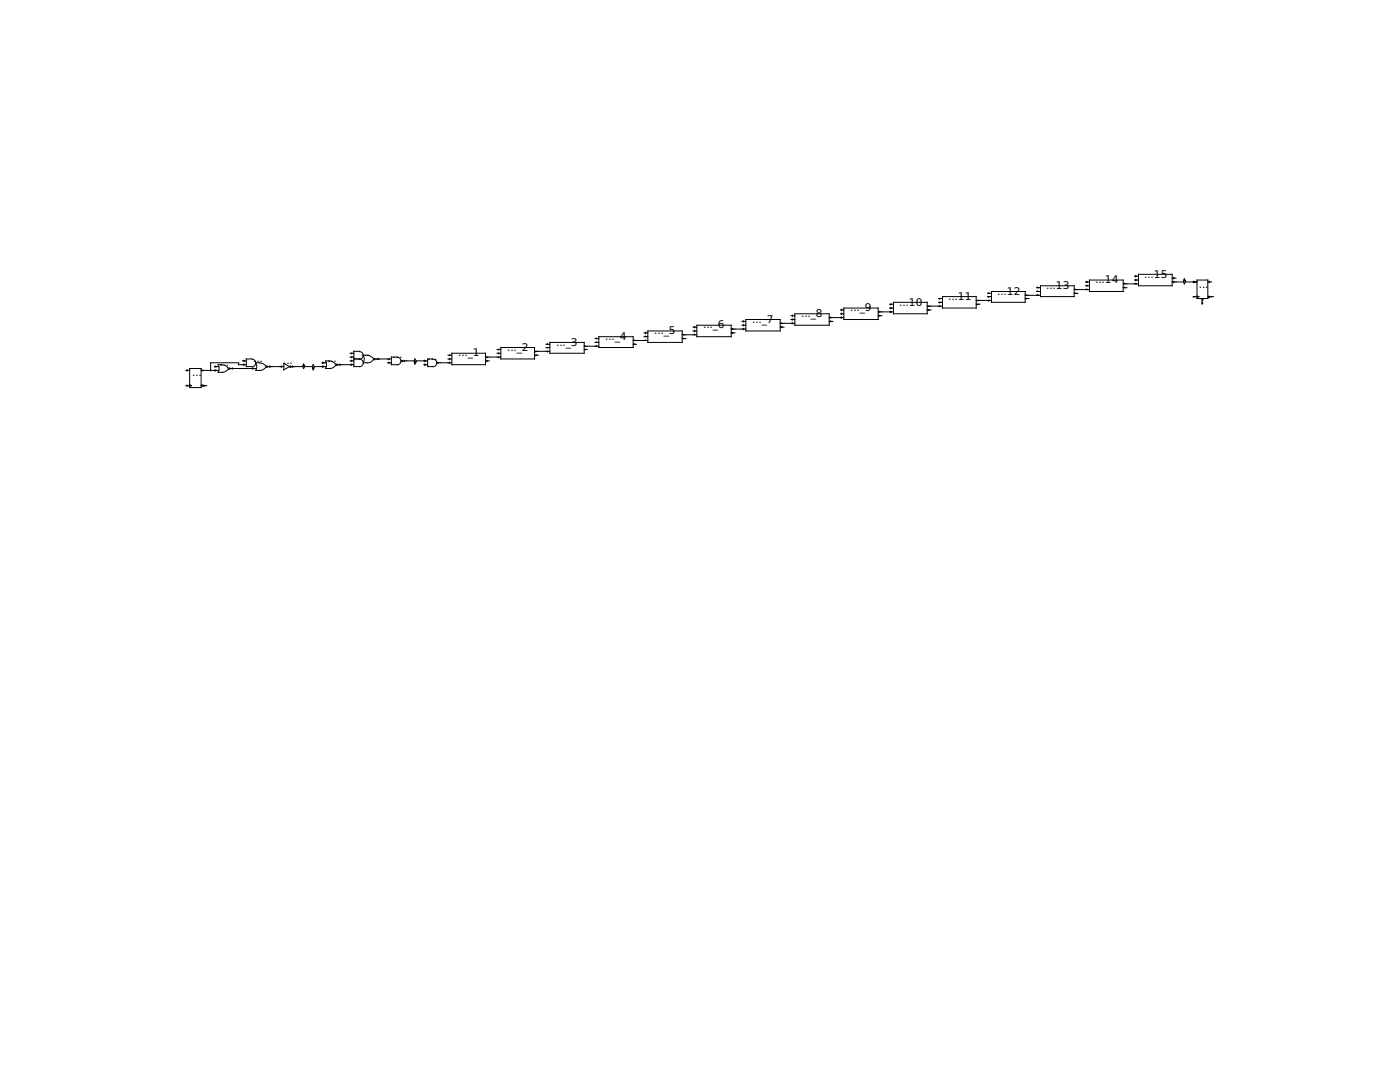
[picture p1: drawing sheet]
<svg xmlns="http://www.w3.org/2000/svg" width="279mm" height="216mm" viewBox="0 0 279 216" stroke-linecap="round" stroke-linejoin="round" font-family="sans-serif">
<g fill="none" stroke="#000" stroke-width=".2">
<path d="M187.3 59.6h.8M187.7 59.6l-.2 .1M188.1 59.2h6.7v2.3h-6.7zM194.8 59.9h3.1M195.2 59.9l-.3 .2M197.1 59.2h.8M197.1 58.5h.8M197.2 58.4l.3 .1M197.5 59.9l-.3 .2M197.5 59.2l-.3 .1M197.9 58.2h6.7v2.1h-6.7zM204.6 59.6h.8"/>
<path d="M204.6 58.9h3M204.7 58.8l.3 .1M205 59.6l-.3 .1M206.9 58.2h.7M206.9 57.4h.7M207 57.3l.3 .1M207 58.8l.3 .1M207 58l.3 .2M207.6 57h6.8v2.2h-6.8zM214.4 57.8h3M214.4 58.5h.7M214.5 57.7l.3 .1"/>
<path d="M214.5 58.4l.3 .1M216.7 57h.7M216.7 56.3h.7M216.8 57.7l.2 .1M216.8 56.1l.2 .2-.2 .1M216.8 56.9l.2 .1M217.4 55.9h6.8v2.3h-6.8zM224.2 56.6h3M224.2 57.4h.7M224.4 56.5l.1 .1M224.4 57.3l.1 .1M226.4 55.9h.8"/>
<path d="M226.4 55.1h.8M226.6 55l.2 .1-.2 .1M226.6 55.8l.2 .1-.2 .1M226.6 56.5l.2 .1M227.2 54.7h6.7v2.3h-6.7zM233.9 56.3h2.3M233.9 55.5h.8M234.2 56.1l.1 .2-.1 .1M234.2 55.4l.1 .1-.1 .1M236.2 56.3l.1-.4 .3 .4M236.2 56.3l.1 .3 .3-.3M236.2 56l.1-.4 .3 .4"/>
<path d="M236.6 56.3h2.3M238.1 59.2h.8M238.3 56.1l.2 .2-.2 .1M238.5 59.2l-.2 .1M238.9 55.9h2.1v3.7h-2.1zM238.9 59.1l.4 .1-.4 .2M239.9 59.9v.8M241 56.3h.8M241.3 56.1l.1 .2-.1 .1M241.4 59.2h.8M241.8 59.2l-.1 .1M37.1 77h.7"/>
<path d="M37.1 73.9h.7M37.3 76.8l.2 .2-.2 .1M37.3 73.8l.2 .1-.2 .1M37.8 73.5h2.3v3.8h-2.3zM37.8 76.7l.4 .3-.4 .1M40.1 73.9h3.6M40.3 73.8l.2 .1-.2 .1M40.4 77h.9M40.6 76.8l.3 .2-.3 .1M42.8 73.2h.9M42.9 73.8l.3 .1-.3 .1M42.9 73l.3 .2-.3 .1"/>
<path d="M43.5 72.8l.2 .7-.2 .8M43.6 72.8a1.95 1.95 0 0 1 2 .7 1.79 1.79 0 0 1-2 .8M45.8 73.5h5.4M46.4 73.4l.1 .1-.1 .2M48.4 72h.7M48.6 72.6l.2 .2-.2 .1M48.6 71.9l.2 .1-.2 .1M49.1 72.8h-1.5v-.4h-5.6v1.5M50.3 73.2h-1.2v-1.6l1.2 .1a.75 .75 0 0 1 .7 .7 .75 .75 0 0 1-.7 .8M50.4 73.4l.3 .1-.3 .2M51.1 73.9h.7M51.8 73.9a1.5 1.5 0 0 0 1.3-.7 1.82 1.82 0 0 0-2.1-.8l.2 .8-.2 .7"/>
<path d="M53.5 73.2h3.1M53.8 73l.3 .2-.3 .1M56.1 73l.2 .2-.2 .1M56.6 72.5l1.2 .7-1.2 .6zM58.2 73.2h2.3M58.4 73l.1 .2-.1 .1M60.5 73.2l.1-.4 .2 .4M60.5 73.2l.1 .3 .2-.3M60.5 73l.1-.4 .2 .4M60.8 73.2h1.6M62.4 73.2l.1-.4 .2 .4M62.4 73.2l.1 .3 .2-.3"/>
<path d="M62.4 73.4l.1 .4 .2-.4M62.7 73.2h2.5M64.3 72.4h.9M64.4 72.3l.2 .1-.2 .1M64.4 73l.2 .2-.2 .1M65 72l.2 .8-.2 .7M65 72h.8M65 73.5h.8M65.7 72a1.5 1.5 0 0 1 1.4 .8 1.5 1.5 0 0 1-1.4 .7M67.3 72.8h3.3M67.8 72.6l.1 .2-.1 .1M69.9 70.5h.7"/>
<path d="M69.9 71.2h.7M69.9 72h.7M70.1 72.6l.1 .2-.1 .1M70.1 71.9l.1 .1-.1 .1M70.2 70.5l-.1 .1M70.2 71.2l-.1 .2M70.6 71.6h1.2M71.7 70.2a.75 .75 0 0 1 .8 .7 .75 .75 0 0 1-.8 .8M71.7 71.7a.75 .75 0 0 1 .8 .7 .75 .75 0 0 1-.8 .8M71.8 70.1h-1.2v3.1h1.2M72.5 70.9h.8M73.3 70.9a1.5 1.5 0 0 1 1.3 .8 1.82 1.82 0 0 1-2.1 .7l.2-.7-.2-.8"/>
<path d="M74.9 71.6h3.2M75.6 71.6l-.3 .2M77.3 72.4h.8M77.6 72.3l.1 .1-.1 .1M77.7 71.6l-.1 .2M79.2 71.2h-1.1v1.6h1.1M79.3 71.3a.75 .75 0 0 1 .7 .7 .75 .75 0 0 1-.7 .8M80.3 72h2.4M80.6 71.9l.2 .1-.2 .1M82.7 72l.1-.4 .3 .4M82.7 72l.1 .4 .3-.4M82.7 72.3l.1 .3 .3-.3"/>
<path d="M83.1 72h2.2M84.6 72.8h.7M84.7 71.9l.3 .1-.3 .1M84.7 72.6l.3 .2-.3 .1M86.4 71.6h-1.1v1.6h1.1M86.4 71.7a.75 .75 0 0 1 .8 .7 .75 .75 0 0 1-.8 .8M87.1 72.4h3.1M87.4 72.3l.1 .1-.1 .1M89.4 71.6h.8M89.4 70.9h.8M89.7 72.3l.1 .1-.1 .1M89.8 71.6l-.1 .2"/>
<path d="M89.8 70.9l-.1 .1M90.2 70.5h6.7v2.3h-6.7zM96.9 71.2h3M96.9 72h.8M97.2 71.9l.1 .1-.1 .1M97.3 71.2l-.1 .2M99.2 70.5h.7M99.2 69.7h.7M99.6 69.7l-.2 .2M99.6 70.5l-.2 .1M99.6 71.2l-.2 .2M99.9 69.3h6.8v2.3h-6.8z"/>
<path d="M106.7 70.9h.7M106.7 70.1h3M107.1 70.1l-.2 .1M107.1 70.9l-.2 .1M109 69.3h.7M109 68.7h.7M109.2 68.6l.1 .1M109.3 70.1l-.1 .1M109.3 69.3l-.1 .2M109.7 68.3h6.9v2.2h-6.9zM116.6 69.1h2.9M116.6 69.7h.6"/>
<path d="M116.7 69l.1 .1M116.8 69.7l-.1 .2M118.7 68.3h.8M118.7 67.6h.8M119 67.4l.1 .2M119 69l.1 .1M119 68.2l.1 .1M119.5 67.2h6.9v2.1h-6.9zM126.4 67.9h2.9M126.4 68.7h.6M126.5 67.8l.2 .1M126.5 68.6l.2 .1"/>
<path d="M128.5 67.2h.8M128.5 66.4h.8M128.8 67.8l.1 .1M128.8 66.3l.1 .1-.1 .1M128.8 67.1l.1 .1M129.3 66h6.8v2.3h-6.8zM136.1 67.6h.8M136.1 66.8h3M136.3 66.7l.2 .1M136.3 67.4l.2 .2M138.3 66h.8M138.3 65.3h.8"/>
<path d="M138.6 65.2l.1 .1-.1 .1M138.6 65.9l.1 .1-.1 .2M138.6 66.7l.1 .1M139.1 64.9h6.8v2.3h-6.8zM145.9 65.7h2.9M145.9 66.4h.8M146.1 65.5l.2 .2-.2 .1M146.1 66.3l.2 .1-.2 .1M148.1 64.9h.7M148.1 64.1h.7M148.3 64l.2 .1-.2 .2M148.3 64.8l.2 .1-.2 .1"/>
<path d="M148.3 65.5l.2 .2-.2 .1M148.8 63.8h6.9v2.2h-6.9zM155.7 64.5h2.9M155.7 65.3h.8M155.8 64.4l.3 .1-.3 .1M155.8 65.2l.3 .1-.3 .1M157.9 63.8h.7M157.9 63h.7M158.1 62.9l.1 .1-.1 .1M158.1 63.6l.1 .2-.1 .1M158.1 64.4l.1 .1-.1 .1M158.6 62.6h6.9v2.3h-6.9z"/>
<path d="M165.5 64.1h.7M165.5 63.4h2.9M165.6 64l.3 .1-.3 .2M165.6 63.2l.3 .2-.3 .1M167.8 62.6h.6M167.8 61.8h.6M167.9 63.2l.1 .2-.1 .1M167.9 62.5l.1 .1-.1 .1M167.9 61.7l.1 .1-.1 .2M168.4 61.5h6.9v2.3h-6.9zM175.3 63h.7M175.3 62.2h3"/>
<path d="M175.4 62.9l.2 .1-.2 .1M175.4 62.1l.2 .1-.2 .2M177.5 61.5h.8M177.5 60.7h.8M177.7 62.1l.2 .1-.2 .2M177.9 60.7l-.2 .1M177.9 61.5l-.2 .1M178.3 60.3h6.7v2.3h-6.7zM185 61.8h.8M185 61.1h3.1M185.2 61.7l.2 .1-.2 .2M185.4 61.1l-.2 .1"/>
<path d="M187.3 60.3h.8M187.7 60.3l-.2 .2M187.7 61.1l-.2 .1M194.8 60.7h.8M195.2 60.7l-.3 .1M239.9 60.3l.1 .3"/>
<circle cx="240" cy="59.8" r=".15"/>
<circle cx="241.2" cy="59.2" r=".15"/>
<circle cx="40.3" cy="76.9" r=".15"/>
<circle cx="45.7" cy="73.5" r=".15"/>
<circle cx="53.3" cy="73.2" r=".15"/>
<circle cx="58" cy="73.2" r=".15"/>
<circle cx="67.2" cy="72.8" r=".15"/>
<circle cx="74.7" cy="71.7" r=".15"/>
<circle cx="80.2" cy="72" r=".15"/>
</g>
<circle cx="42" cy="73.9" r=".06" fill="#000" stroke="#000" stroke-width=".2"/>
<g font-size="2.1">
<text x="189.2" y="59.8">...11</text>
<text x="199" y="58.8">...12</text>
<text x="208.8" y="57.7">...13</text>
<text x="218.6" y="56.5">...14</text>
<text x="228.3" y="55.4">...15</text>
<text x="239.3" y="57.4">...</text>
<text x="140.3" y="65.5">..._6</text>
<text x="150.1" y="64.4">..._7</text>
<text x="159.9" y="63.2">..._8</text>
<text x="169.7" y="62.1">..._9</text>
<text x="179.5" y="61">...10</text>
<text x="72" y="71.1">...</text>
<text x="78.4" y="71.5">...</text>
<text x="85.3" y="71.9">...</text>
<text x="91.4" y="71.1">..._1</text>
<text x="101.2" y="70">..._2</text>
<text x="111" y="69">..._3</text>
<text x="120.8" y="67.8">..._4</text>
<text x="130.6" y="66.7">..._5</text>
<text x="38.4" y="74.9">...</text>
<text x="43.8" y="73">...</text>
<text x="50.5" y="72.3">...</text>
<text x="56.5" y="72.6">...</text>
<text x="65.3" y="72.3">...</text>
</g>
</svg>
